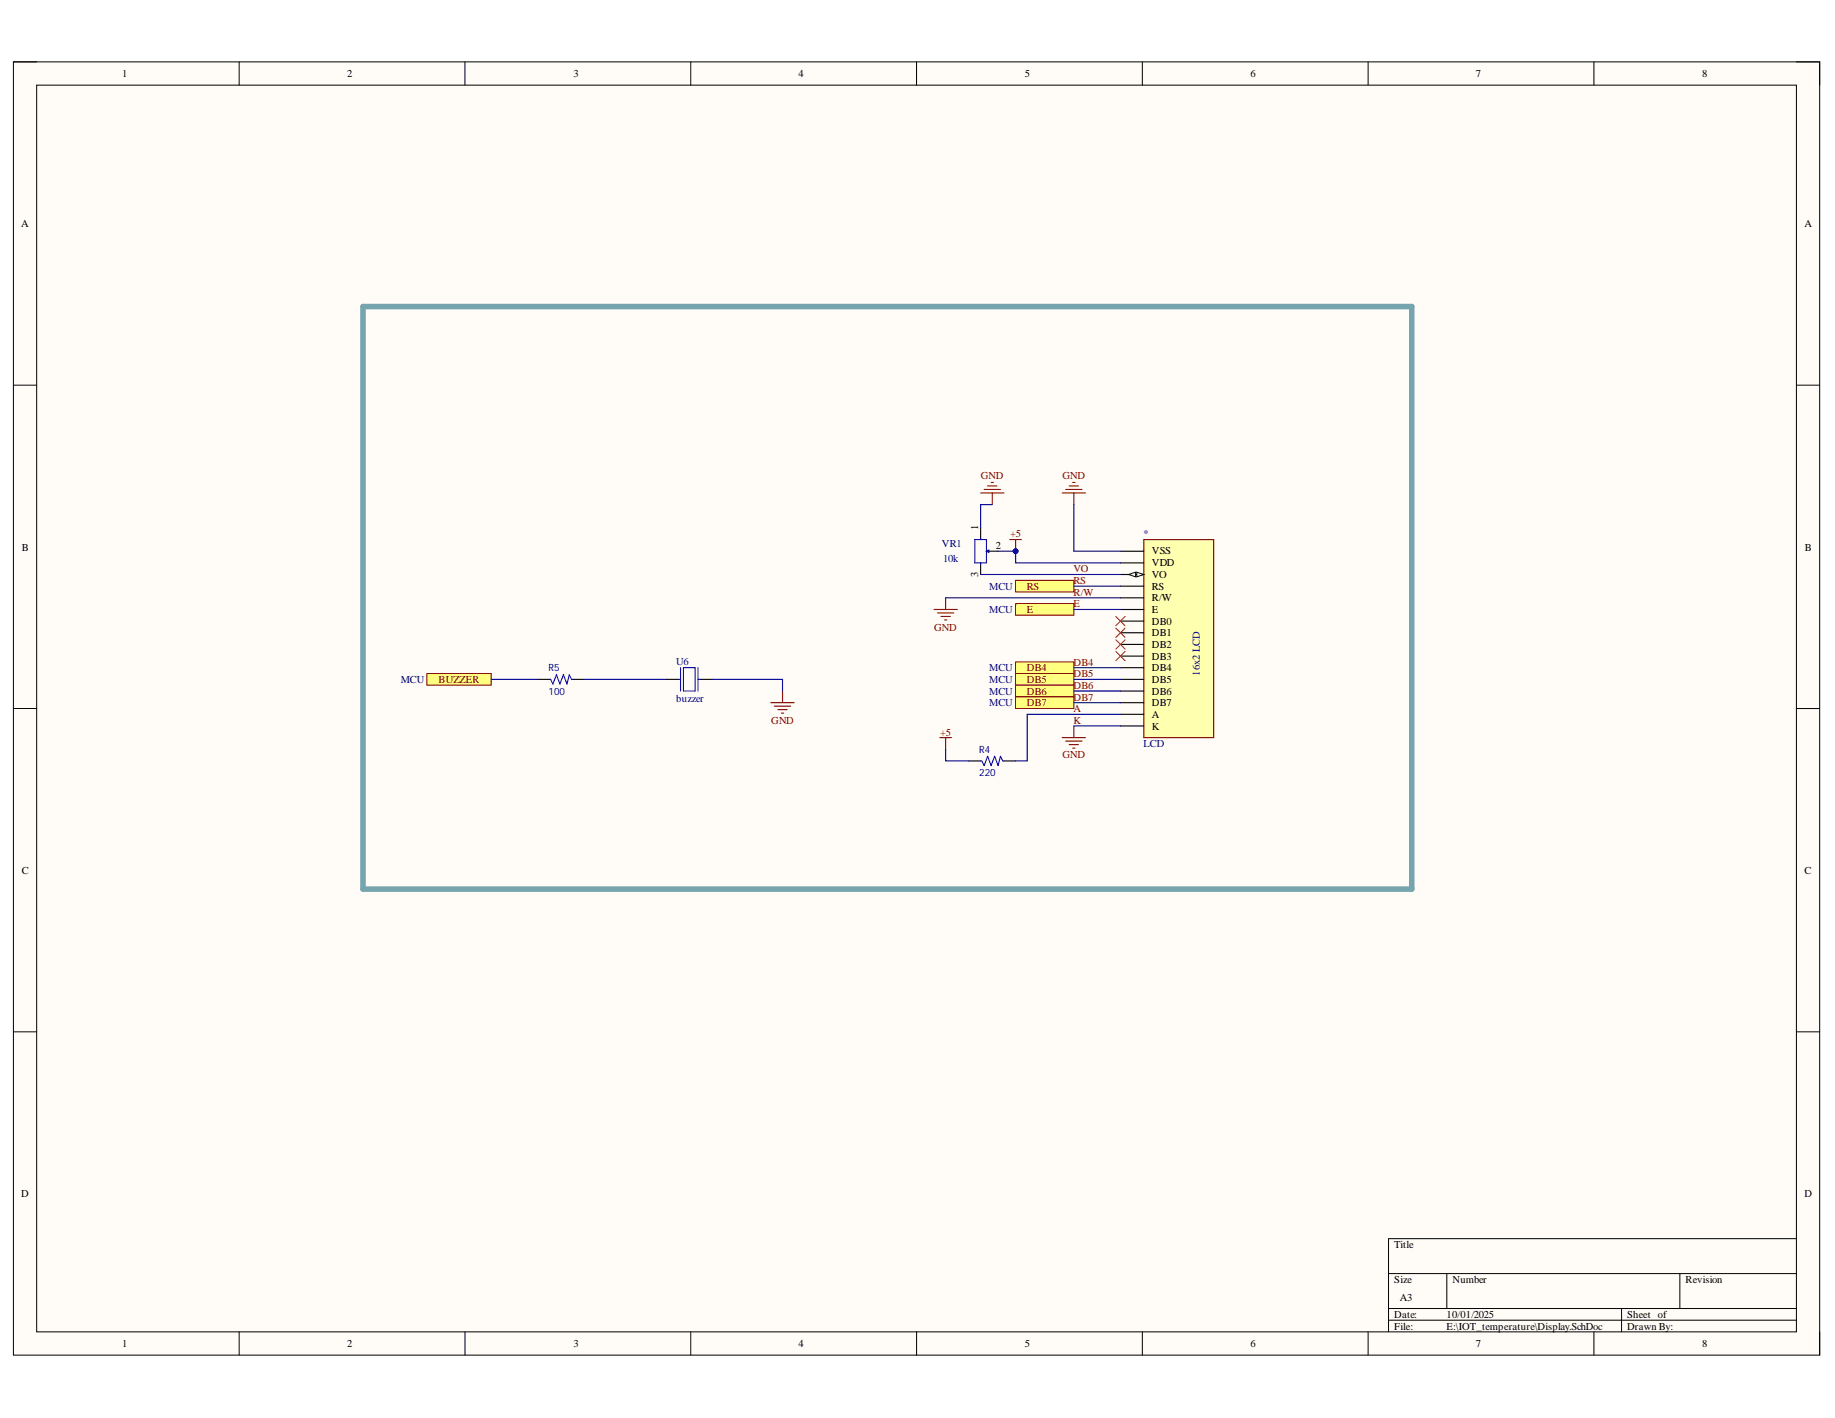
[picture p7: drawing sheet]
<svg xmlns="http://www.w3.org/2000/svg" width="279mm" height="216mm" viewBox="0 0 279 216" stroke-linecap="round" stroke-linejoin="round" font-family="sans-serif">
<path d="M2 9.4h275.1v196.9h-275.1z" fill-rule="evenodd" fill="#fffcf8"/>
<path d="M2 9.4h275.1v196.9h-275.1z" fill="none" stroke="#000" stroke-width=".15"/>
<path d="M5.6 13h267.9v189.8h-267.9z" fill-rule="evenodd" fill="#fffcf8"/>
<g fill="none" stroke="#000" stroke-width=".15">
<path d="M2 9.4h3.6M5.6 13h267.9v189.8h-267.9zM36.4 9.4v3.6M70.8 9.4v3.6M105.2 9.4v3.6M139.6 9.4v3.6M173.9 9.4v3.6M208.3 9.4v3.6M242.7 9.4v3.6M273.5 9.4h3.6v3.6M2 58.6h3.6M273.5 58.6h3.6"/>
<path d="M2 107.9h3.6M273.5 107.9h3.6M2 157.1h3.6M273.5 157.1h3.6M211.4 193.9h62.1M211.4 199.2h62.1M220.3 193.9v5.3M246.9 199.2v3.6M255.8 193.9v5.3M273.5 188.6h-62.1v14.2M36.4 202.8v3.5M70.8 202.8v3.5"/>
<path d="M105.2 202.8v3.5M139.6 202.8v3.5M173.9 202.8v3.5M208.3 202.8v3.5M211.4 201h62.1M242.7 202.8v3.5M277.1 202.8v3.5"/>
</g>
<path d="M148.4 82.2h1.8v3.5h-1.8zM149.3 82v.2M149.3 85.7v.2M150.2 83.9h.2M103.2 103.4h.4M103.6 101.7v3.5M104.1 101.7h1.7v3.5h-1.7zM106.3 101.7v3.5M106.3 103.4h.4M149.3 115.9h.2l.3 .7 .6-1.5 .5 1.5 .5-1.5 .6 1.5 .3-1.5 .4 .8h.2" fill="none" stroke="#00f" stroke-width=".17"/>
<path d="M149.3 80.4v1.8M149.3 85.7v1.8M150.2 83.9h1.8M101.4 103.4h1.8M106.7 103.4h1.8M147.5 115.9h1.8M152.9 115.9h1.7" fill="none" stroke="#000" stroke-width=".17"/>
<path d="M142.2 92.8h3.6M142.7 93.3h2.5M143.3 93.9h1.4M143.8 94.4h.4M144 91v1.8M143.1 112.3h1.8M144 112.3v1.8" fill="none" stroke="#800000" stroke-width=".17"/>
<path d="M150.2 83.9l.4-.2v.4z" fill="#00f"/>
<path d="M150.2 83.9l.4-.2v.4z" fill="none" stroke="#00f" stroke-width=".17"/>
<path d="M149.3 75.1h3.6M149.8 74.5h2.5M150.4 74h1.4M150.9 73.5h.4M151.1 75.1v1.7M161.7 75.1h3.6M162.3 74.5h2.4M162.8 74h1.4M163.3 73.5h.4M163.5 75.1v1.7M153.7 82.2h1.8M154.6 82.2v1.7" fill="none" stroke="#800000" stroke-width=".17"/>
<circle cx="154.6" cy="83.9" r=".36" fill="#000080"/>
<circle cx="154.6" cy="83.9" r=".36" fill="none" stroke="#000080" stroke-width=".15"/>
<path d="M154.6 88.4h8.9v1.7h-8.9z" fill-rule="evenodd" fill="#ffff80"/>
<path d="M154.6 88.4h8.9v1.7h-8.9z" fill="none" stroke="#800000" stroke-width=".15"/>
<path d="M154.6 91.9h8.9v1.8h-8.9z" fill-rule="evenodd" fill="#ffff80"/>
<path d="M154.6 91.9h8.9v1.8h-8.9z" fill="none" stroke="#800000" stroke-width=".15"/>
<path d="M154.6 100.8h8.9v1.8h-8.9z" fill-rule="evenodd" fill="#ffff80"/>
<path d="M154.6 100.8h8.9v1.8h-8.9z" fill="none" stroke="#800000" stroke-width=".15"/>
<path d="M154.6 102.6h8.9v1.7h-8.9z" fill-rule="evenodd" fill="#ffff80"/>
<path d="M154.6 102.6h8.9v1.7h-8.9z" fill="none" stroke="#800000" stroke-width=".15"/>
<path d="M154.6 104.3h8.9v1.8h-8.9z" fill-rule="evenodd" fill="#ffff80"/>
<path d="M154.6 104.3h8.9v1.8h-8.9z" fill="none" stroke="#800000" stroke-width=".15"/>
<path d="M154.6 106.1h8.9v1.8h-8.9z" fill-rule="evenodd" fill="#ffff80"/>
<path d="M154.6 106.1h8.9v1.8h-8.9z" fill="none" stroke="#800000" stroke-width=".15"/>
<path d="M161.7 112.3h3.6M162.3 112.8h2.4M162.8 113.4h1.4M163.3 113.9h.4M163.5 110.5v1.8" fill="none" stroke="#800000" stroke-width=".17"/>
<path d="M174.2 82.2h10.6v30.1h-10.6z" fill-rule="evenodd" fill="#ffffb0"/>
<path d="M174.2 82.2h10.6v30.1h-10.6z" fill="none" stroke="#800000" stroke-width=".17"/>
<g fill="none" stroke="#000" stroke-width=".17">
<path d="M170.6 83.9h3.6M170.6 85.7h3.6M170.6 87.5h3.6M170.6 89.2h3.6M170.6 91h3.6M170.6 92.8h3.6M170.6 94.6h3.6M170.6 96.3h3.6M170.6 98.1h3.6M170.6 99.9h3.6M81.9 103.4h1.8M87.2 103.4h1.8"/>
<path d="M170.6 101.7h3.6M170.6 103.4h3.6M170.6 105.2h3.6M170.6 107h3.6M170.6 108.8h3.6M170.6 110.5h3.6"/>
</g>
<path d="M83.7 103.4h.1l.4 .7 .5-1.4 .6 1.4 .5-1.4 .5 1.4 .4-1.4 .3 .7h.2" fill="none" stroke="#00f" stroke-width=".17"/>
<path d="M65 102.6h9.8v1.7h-9.8z" fill-rule="evenodd" fill="#ffff80"/>
<path d="M65 102.6h9.8v1.7h-9.8z" fill="none" stroke="#800000" stroke-width=".15"/>
<path d="M117.4 107h3.5M117.9 107.5h2.5M118.4 108h1.5M119 108.6h.3M119.1 105.2v1.8" fill="none" stroke="#800000" stroke-width=".17"/>
<path d="M169.9 93.9l1.4 1.4M169.9 95.6l1.4 1.5M169.9 97.4l1.4 1.4M169.9 99.2l1.4 1.4M171.3 93.9l-1.4 1.4M171.3 95.6l-1.4 1.5M171.3 97.4l-1.4 1.4M171.3 99.2l-1.4 1.4" fill="none" stroke="#f00" stroke-width=".15"/>
<path d="M163.5 76.8v7.1h7.1M144 91h26.6M149.3 87.5h21.3M152 83.9h2.6v1.8h16M163.5 89.2h7.1M163.5 92.8h7.1M144 114.1v1.8h3.5M163.5 101.7h7.1M163.5 103.4h7.1M163.5 105.2h7.1M163.5 107h7.1M163.5 110.5h7.1" fill="none" stroke="#000080" stroke-width=".17"/>
<circle cx="154.6" cy="83.9" r=".36" fill="#000080"/>
<circle cx="154.6" cy="83.9" r=".36" fill="none" stroke="#000080" stroke-width=".15"/>
<path d="M151.1 76.8h-1.8v3.6M74.8 103.4h7.1M89 103.4h12.4M108.5 103.4h10.6v1.8M170.6 108.8h-14.2v7.1h-1.8" fill="none" stroke="#000080" stroke-width=".17"/>
<path d="M55.3 46.7h159.7v88.7h-159.7z" fill="none" stroke="#76a5af" stroke-width=".85"/>
<g font-size="1.6">
<text x="18.6" y="11.8">1</text>
<text x="52.9" y="11.8">2</text>
<text x="87.3" y="11.8">3</text>
<text x="121.6" y="11.8">4</text>
<text x="156" y="11.8">5</text>
<text x="190.4" y="11.8">6</text>
<text x="224.7" y="11.8">7</text>
<text x="259.2" y="11.8">8</text>
<text x="3.2" y="34.6">A</text>
<text x="274.7" y="34.6">A</text>
<text x="3.3" y="83.8">B</text>
<text x="148.9" y="80.7" transform="rotate(-90 148.9 80.7)">1</text>
<text x="151.6" y="83.6">2</text>
<text x="274.8" y="83.8">B</text>
<text x="148.9" y="87.8" transform="rotate(-90 148.9 87.8)">3</text>
<text x="175.4" y="84.4">VSS</text>
<text x="175.4" y="86.2">VDD</text>
<text x="175.4" y="88">VO</text>
<text x="175.4" y="89.8">RS</text>
<text x="175.4" y="91.5">R/W</text>
<text x="175.4" y="93.3">E</text>
<text x="175.4" y="95.1">DB0</text>
<text x="175.4" y="96.9">DB1</text>
<text x="175.4" y="98.6">DB2</text>
<text x="175.4" y="100.4">DB3</text>
<text x="175.4" y="102.2">DB4</text>
<text x="175.4" y="104">DB5</text>
<text x="175.4" y="105.7">DB6</text>
<text x="175.4" y="107.5">DB7</text>
<text x="175.4" y="109.3">A</text>
<text x="175.4" y="111.1">K</text>
<text x="3.3" y="133.1">C</text>
<text x="274.7" y="133.1">C</text>
<text x="3.2" y="182.2">D</text>
<text x="274.7" y="182.2">D</text>
<text x="212.3" y="190">Title</text>
<text x="212.3" y="195.3">Size</text>
<text x="221.2" y="195.3">Number</text>
<text x="256.6" y="195.3">Revision</text>
<text x="212.3" y="200.7">Date:</text>
<text x="212.3" y="202.4">File:</text>
<text x="213.1" y="198">A3</text>
<text x="220.3" y="200.7">10/01/2025</text>
<text x="220.3" y="202.4">E:\IOT_temperature\Display.SchDoc</text>
<text x="247.7" y="200.7">Sheet of</text>
<text x="247.7" y="202.4">Drawn By:</text>
<text x="18.6" y="205.1">1</text>
<text x="52.9" y="205.1">2</text>
<text x="87.3" y="205.1">3</text>
<text x="121.6" y="205.1">4</text>
<text x="156" y="205.1">5</text>
<text x="190.4" y="205.1">6</text>
<text x="224.7" y="205.1">7</text>
<text x="259.2" y="205.1">8</text>
</g>
<g font-size="1.6" fill="#800000">
<text x="149.3" y="72.9">GND</text>
<text x="161.8" y="72.9">GND</text>
<text x="153.8" y="81.8">+5</text>
<text x="156.4" y="89.8">RS</text>
<text x="163.5" y="87.1">VO</text>
<text x="163.5" y="88.9">RS</text>
<text x="156.4" y="93.3">E</text>
<text x="163.5" y="90.7">R/W</text>
<text x="163.5" y="92.5">E</text>
<text x="142.2" y="96">GND</text>
<text x="163.5" y="101.3">DB4</text>
<text x="66.8" y="104">BUZZER</text>
<text x="156.4" y="102.2">DB4</text>
<text x="156.4" y="104">DB5</text>
<text x="156.4" y="105.7">DB6</text>
<text x="156.4" y="107.5">DB7</text>
<text x="163.5" y="103.1">DB5</text>
<text x="163.5" y="104.9">DB6</text>
<text x="163.5" y="106.7">DB7</text>
<text x="117.4" y="110.2">GND</text>
<text x="143.2" y="112">+5</text>
<text x="163.5" y="108.5">A</text>
<text x="163.5" y="110.2">K</text>
<text x="161.8" y="115.5">GND</text>
</g>
<g font-size="1.6" fill="#000080">
<text x="143.4" y="83.2">VR1</text>
<text x="174.1" y="81.8">*</text>
<text x="143.6" y="85.5">10k</text>
<text x="150.6" y="89.8">MCU</text>
<text x="150.6" y="93.3">MCU</text>
<text x="103" y="101.2">U6</text>
<text x="61" y="104">MCU</text>
<text x="103" y="106.8">buzzer</text>
<text x="150.6" y="102.2">MCU</text>
<text x="150.6" y="104">MCU</text>
<text x="150.6" y="105.7">MCU</text>
<text x="150.6" y="107.5">MCU</text>
<text x="182.7" y="102.9" transform="rotate(-90 182.7 102.9)">16x2 LCD</text>
<text x="174.1" y="113.7">LCD</text>
</g>
<g font-size="1.5" fill="#000080">
<text x="83.5" y="102.2">R5</text>
<text x="83.5" y="105.7">100</text>
<text x="149.1" y="114.6">R4</text>
<text x="149.1" y="118.1">220</text>
</g>
<text font-size=".7" x="170" y="87.6">PI003</text>
</svg>
